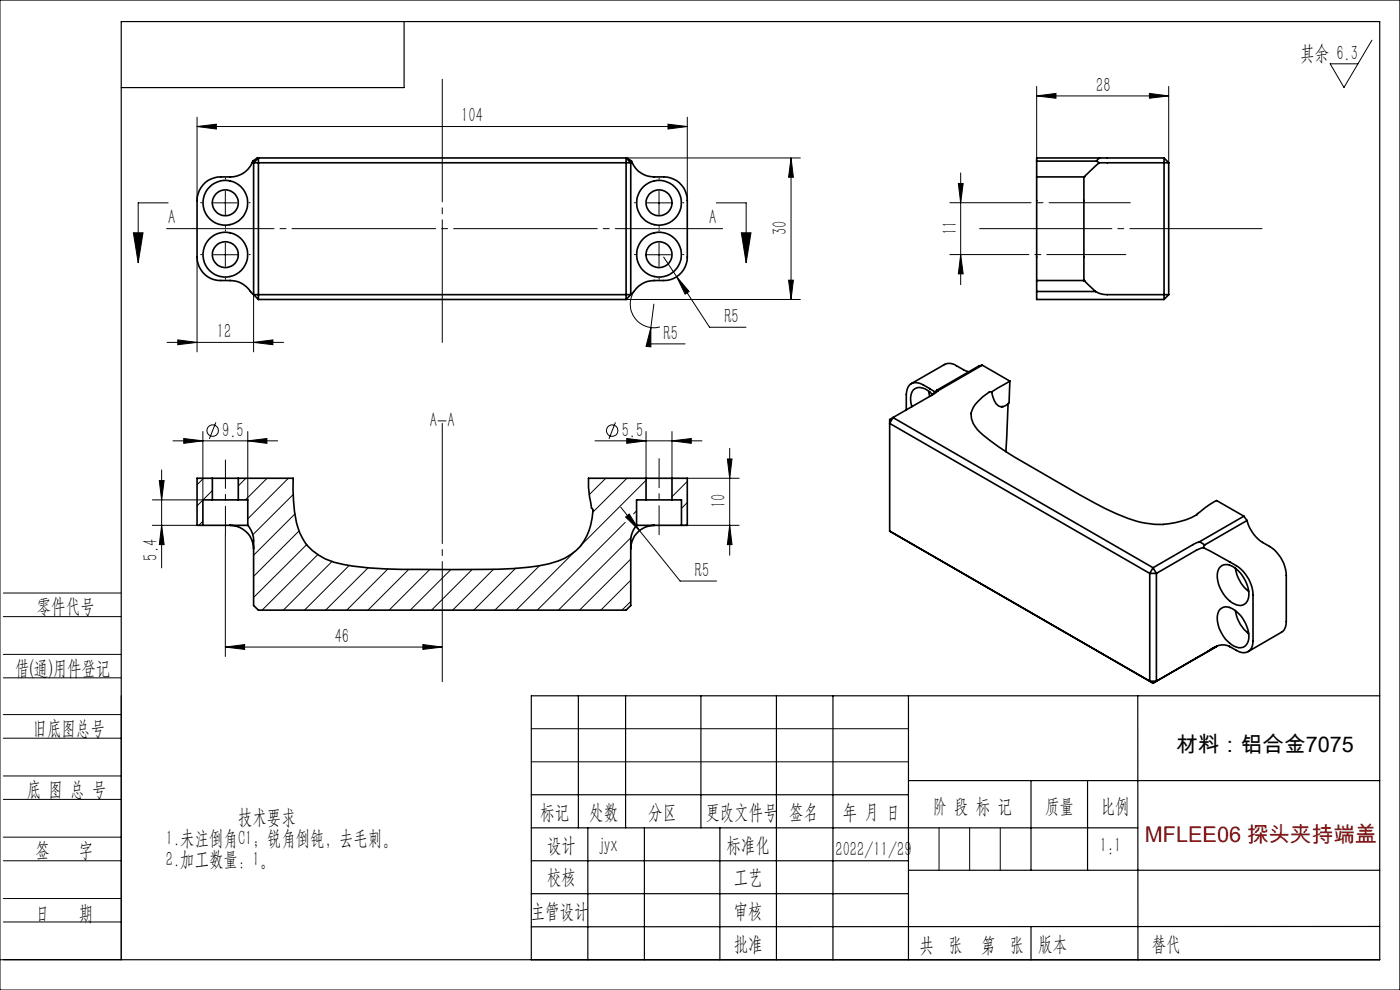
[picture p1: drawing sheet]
<svg xmlns="http://www.w3.org/2000/svg" width="297mm" height="210mm" viewBox="0 0 297 210" stroke-linecap="round" stroke-linejoin="round" font-family="sans-serif">
<g fill="none" stroke="#000" stroke-width=".21">
<path d="M0 0h297v210h-297zM219.9 18.3v15.2M243.8 19.8l4.1 .5-4.1 .5zM247.9 18.3v16.2M291 8.5l-5.9 10-2.9-5h5.9M41.8 26.8l4.1-.5v1.1zM41.8 24.9v17.6M41.8 26.8h104M133 33.5h36.8M141.7 26.3l4.1 .5-4.1 .6zM145.8 24.9v17.6M167.8 33.5v30"/>
<path d="M167.8 33.5l.5 4.1h-1zM203.3 38.9h1l-.5 4.1zM203.8 36.7v23.7M219.9 20.3l4.1-.5v1zM219.9 20.3h28M28.3 49.4h2l-1 6.3zM35.7 43h-6.4v12.7M41.8 54.5v20.1M45.3 43h5M45.3 54h5M47.8 40.5v5M47.8 51.5v5"/>
<path d="M137.3 43h5M137.3 54h5M139.8 40.5v5M139.8 51.5v5M140.8 54.5l2.7 4.2M143.5 58.7l2.7 3.1-.9 .6zM143.5 58.7l7 10.7h7.8M151.9 43h6.4v12.7M157.3 49.4h2l-1 6.3zM167.3 59.4h1l-.5 4.1zM203.8 54l.5 4.1h-1zM35.5 72.6h24.6"/>
<path d="M37.7 72.1l4.1 .5-4.1 .5zM53.8 72.6l4.1-.5v1zM53.8 62.5v12.1M132.8 63.5h37M134.5 61.8a5 5 0 0 0 .2 5.7 5 5 0 0 0 5.3 1.8M138.1 69.5v4.1l-1-.1zM138.1 69.5l-.4 3.4h7.6M138.7 64.5l-.6 5M34.3 99.7v20.8M36.7 93.5h22.2M39 93l4 .5-4 .5zM43 91.5v14.5h-10.7"/>
<path d="M45.8 89.6l-1.4 3.5M52.6 93.5l4-.5v1zM52.6 91.5v14.5M126.2 93.5h22.7M130.6 89.6l-1.4 3.5M133 93l4.1 .5-4.1 .5zM137.1 91.5v10M142.6 93.5l4-.5v1zM142.6 91.5v10M154.3 97.4h1l-.5 4.1zM154.8 95.1v22.7M32.3 111.4h10.7"/>
<path d="M33.8 101.9h1l-.5 4.1zM34.3 111.4l.5 4.1h-1zM43 110.6l-.8 .8M43.2 101.5l-1.4 1.3M45 104.1l-3.2 3.2M47.8 113.4v25.9M52.2 101.5l-1.6 1.6M56.7 101.5l-4.6 4.5M61.2 101.5l-8.6 8.6M62.2 104.9l-8.6 8.5M62.6 109l-8.8 8.8M63.5 112.6l-9.7 9.7"/>
<path d="M65.1 115.5l-11.3 11.2M67.5 117.6l-11.9 11.8M70.5 119.1l-10.4 10.3M74.1 119.9l-9.5 9.5M114.5 120l-9.5 9.4M122 116.9l-12.5 12.5M128.5 101.5l-3.5 3.4M131.7 107.6l4 5M132.6 110.8l-18.6 18.6M132.7 109.7l.8-.7 2.2 3.6zM133 101.5l-7.3 7.2M133.8 118.6l-10.9 10.8"/>
<path d="M133.8 114l-15.3 15.4M135 108.4l-.6 .6M135.7 112.6l8.6 10.7h7.7M137.1 101.9l-13.8 13.7M144.6 111.4h12.2M145.8 101.5h11M145.8 106.6l-1.2 1.2M145.8 111.1l-.3 .3M145.8 102.1l-3.2 3.3M154.8 111.4l.5 4.1h-1zM.7 138.8h25M.7 125.8h25"/>
<path d="M.7 130.8h25M47.8 137.3l4.1-.6v1.1zM47.8 137.3h46M78.1 120.4l-9 9M82.3 120.7l-8.7 8.7M86.7 120.8l-8.6 8.6M89.7 136.7l4.1 .6-4.1 .5zM91.2 120.8l-8.7 8.6M95.7 120.8l-8.7 8.6M100.2 120.8l-8.7 8.6M104.7 120.7l-8.7 8.7M109.4 120.5l-8.9 8.9"/>
<path d="M133.8 123.1l-6.3 6.3M133.8 127.6l-1.9 1.8M.7 143.8h25M.7 156.6h25M.7 151.6h25M25.7 147.6v56h-25.7M112.7 154.6h80M.7 169.6h25M.7 164.6h25M.7 177.6h25M112.7 161.6h80M199.2 175.6v9"/>
<path d="M205.7 175.6v9M212.2 175.6v9M.7 182.6h25M.7 190.6h25M.7 195.6h25M241.4 203.6h.1"/>
<circle cx="45.1" cy="91.3" r="1.2"/>
<circle cx="129.9" cy="91.3" r="1.21"/>
</g>
<path d="M93.8 144.6v-54.8" fill="none" stroke="#000" stroke-width=".21" stroke-dasharray="30.5 1.3 1.3 1.3" stroke-dashoffset="5"/>
<path d="M47.8 113.4v-15.8" fill="none" stroke="#000" stroke-width=".21" stroke-dasharray="30.5 1.3 1.3 1.3" stroke-dashoffset="24.5"/>
<path d="M139.8 97.3v16.1" fill="none" stroke="#000" stroke-width=".21" stroke-dasharray="30.5 1.3 1.3 1.3" stroke-dashoffset="24.3"/>
<path d="M93.8 16.8v55.8" fill="none" stroke="#000" stroke-width=".21" stroke-dasharray="30.5 1.3 1.3 1.3" stroke-dashoffset="4.5"/>
<path d="M35.3 48.5h118" fill="none" stroke="#000" stroke-width=".21" stroke-dasharray="30.5 1.3 1.3 1.3" stroke-dashoffset="7.7"/>
<g fill="none" stroke="#000" stroke-width=".21" stroke-dasharray="30.5 1.3 1.3 1.3">
<path d="M47.8 38v-.2M139.8 38v-.2M42.8 54h-.2M42.8 43h-.2M47.8 49v-.2M47.8 59v.3M47.8 48v.3M52.8 54h.3M52.8 43h.3M134.8 43h-.2M134.8 54h-.2M139.8 48v.3"/>
<path d="M139.8 49v-.2M139.8 59v.3M144.8 43h.3M144.8 54h.3"/>
</g>
<path d="M267.7 48.5h-59.9" fill="none" stroke="#000" stroke-width=".21" stroke-dasharray="30.5 1.3 1.3 1.3" stroke-dashoffset="2.4"/>
<path d="M201.5 43h38.3" fill="none" stroke="#000" stroke-width=".21" stroke-dasharray="30.5 1.3 1.3 1.3" stroke-dashoffset="13.2"/>
<path d="M201.5 54h37.3" fill="none" stroke="#000" stroke-width=".21" stroke-dasharray="30.5 1.3 1.3 1.3" stroke-dashoffset="13.7"/>
<g fill="none" stroke="#000" stroke-width=".25">
<path d="M25.7 4.6h267v199h-267zM85.7 4.6v14h-60M122.7 147.6v28M132.7 147.6v28M148.7 147.6v28M164.7 147.6v56M176.7 147.6v56M192.7 147.6v56M241.4 147.6v56M292.7 147.6h-180v56M112.7 175.6h128.7M112.7 168.6h80"/>
<path d="M124.7 175.6v28M136.7 175.6v28M152.7 175.6v28M192.7 165.6h100M218.7 165.6v19M230.7 165.6v19M112.7 182.6h80M112.7 189.6h80M192.7 184.6h100M218.7 196.6v7M292.7 196.5l-180 .1"/>
</g>
<g fill="#000">
<path d="M132.7 109.7l.8-.7 2.2 3.6z"/>
<path d="M141.7 26.3l4.1 .5-4.1 .6zM41.8 26.8l4.1-.5v1.1z"/>
<path d="M167.8 33.5l.5 4.1h-1zM167.3 59.4h1l-.5 4.1z"/>
<path d="M219.9 20.3l4.1-.5v1zM243.8 19.8l4.1 .5-4.1 .5z"/>
<path d="M143.5 58.7l1.8 3.7 .9-.6zM138.1 69.5l-1 4 1 .1z"/>
<path d="M157.3 49.4h2l-1 6.3zM28.3 49.4h2l-1 6.3z"/>
<path d="M203.3 38.9h1l-.5 4.1zM203.8 54l.5 4.1h-1z"/>
<path d="M53.8 72.6l4.1-.5v1zM37.7 72.1l4.1 .5-4.1 .5z"/>
<path d="M52.6 93.5l4-.5v1zM39 93l4 .5-4 .5zM142.6 93.5l4-.5v1zM133 93l4.1 .5-4.1 .5zM89.7 136.7l4.1 .6-4.1 .5zM47.8 137.3l4.1-.6v1.1z"/>
<path d="M154.3 97.4h1l-.5 4.1zM154.8 111.4l.5 4.1h-1zM33.8 101.9h1l-.5 4.1zM34.3 111.4l.5 4.1h-1z"/>
</g>
<g fill="none" stroke="#000" stroke-width=".35">
<path d="M53.5 34.5a5.1 5.1 0 0 1-4.7 3 6.6 6.6 0 0 0-5.3 1.2 5.2 5.2 0 0 0-1.7 3.8v12a5 5 0 0 0 5 5h2a5.2 5.2 0 0 1 4.6 2.7l.4 .3M53.5 34.5h.3M53.8 34.5v28M53.8 34.5h80M54.8 33.5h-.2l-1 .7-.1 .3M54.8 33.5v30M54.8 33.5h78M54.8 33.5l-1 1M132.8 33.5l1.2 .7 .1 .3M132.8 33.5v30M132.8 33.5l1 1M133.8 34.5h.3"/>
<path d="M133.8 34.5v28M134.1 34.5a5 5 0 0 0 4.7 3 6.6 6.6 0 0 1 5.3 1.2 5.2 5.2 0 0 1 1.7 3.8v12a5 5 0 0 1-5 5h-2a5.3 5.3 0 0 0-4.6 2.7l-.4 .3M219.9 37.5v22M219.9 34.2v3.3M219.9 37.5h10M219.9 34.2h12.7M229.9 37.5v22M229.9 37.5h.1M232.6 34.2l.6 .3M233.2 34.5l-3.3 3M233.2 34.5h14.7M233.3 33.5l-.7 .7"/>
<path d="M233.3 33.5h13.6M233.3 33.5h-13.4v.7M246.9 33.5v30M246.9 33.5l1 1M247.9 34.5v28M219.9 59.5v2.3M219.9 59.5h10M229.9 59.5l2.5 2.3M229.9 59.5h.1M53.8 62.5l1 1M53.8 62.5h80M54.8 63.5h78"/>
<path d="M133.8 62.5l-1 1M205.6 78.9a8.2 8.2 0 0 1-3.2-1.6 2.32 2.32 0 0 0-2 0l-7.1 4.1M208.4 77.5l-9.4 5.4M208.4 77.5l5.8 3.3M208.4 77.5l-.7 .1-9 5.2M219.9 61.8v1.7h27M219.9 61.8h12.5M232.4 61.8a4.5 4.5 0 0 0 2.5 .7h13M247.9 62.5l-1 1M189.4 88.6l55.2 31.8M189.4 88.6l-.7 1.2 55.2 31.8M189.4 88.6l-.7 .4v23.7"/>
<path d="M197 83l.2 1.1M197.8 83.7a3.6 3.6 0 0 0-3.3-1.4 2.57 2.57 0 0 0-1.2 3.2l.1 .8M198.4 83.1l-1.2-.7a5.2 5.2 0 0 0-3.3-1.2 2.2 2.2 0 0 0-1.6 2.5v3.3M198.7 82.8l.3 .1M198.7 82.8l-1.5 1.3M199 82.9l-.9 .7-8.7 5M210.4 83.1h-.3a8.1 8.1 0 0 0-4.1 4.6 6.1 6.1 0 0 0 2.6 4.6l1.5 1.2a81.2 81.2 0 0 0 10.4 6.5l5.3 3.1a69.8 69.8 0 0 0 15.3 7.5 20.6 20.6 0 0 0 5.7 .7M212.8 86.2l-.4 .1M213.9 85.6l-.5 10.2M214.2 80.8l-3.8 2.3M214.2 80.8l-.1 4.6a1.7 1.7 0 0 1-1.7 .9 1.7 1.7 0 0 1-1.4-1.3l-.6-1.9M43 111.4h5.8"/>
<path d="M45 101.5h5.6M45 106h5.6M45 101.5h-3.2v9.9h1.2M45 106h-2v5.4M45 101.5v4.5M48.8 111.4h3.8M48.8 111.4a5 5 0 0 1 5 5M50.6 101.5h11.6a29 29 0 0 0 1.4 11.5 11.3 11.3 0 0 0 9.2 6.7 75.9 75.9 0 0 0 15.9 1.1h7a122.1 122.1 0 0 0 18.5-.8 13.6 13.6 0 0 0 9.1-4.3M50.6 106h2v5.4M50.6 101.5v4.5M52.6 111.4a5.1 5.1 0 0 1 1.2 3.4v13.6l1 1h78l1-1v-13.6a5.1 5.1 0 0 1 1.2-3.4M125.5 107.8l.2 .1a12.4 12.4 0 0 1-2.4 7.7"/>
<path d="M135 111.4h3.8M137.1 101.5h-12.3a27 27 0 0 0 .7 6.3M137.1 106h5.5M137.1 101.5h5.5M137.1 101.5v4.5M137.1 106h-2.1v5.4M138.8 111.4h5.8M138.8 111.4a5 5 0 0 0-5 5M142.6 101.5h3.2v9.9h-1.2M142.6 106h2v5.4M142.6 101.5v4.5M188.7 112.7l55.9 32.2"/>
<path d="M188.7 112.7l.7 .4M254.5 114.9l-1.2 .5-8.7 5M254.5 114.9l1.1 .7M255.3 116.2l5.5 3a8 8 0 0 1 5 6.9v9.8a2.15 2.15 0 0 1-1 2.3 2.15 2.15 0 0 1-2.5-.2l-1.4-.8a3.4 3.4 0 0 0-3.9 .4l-1 .7-10.7 6.2M255.3 116.2l-1.5 .5-8.5 4.9M255.6 115.6l-.3 .6M263.9 109.5l-5.8-3.3a19.1 19.1 0 0 0-4.1 2.9 15.5 15.5 0 0 1-7.2 2.1M263.9 109.5l-9.4 5.4M263.9 109.5l.6 .9M264.5 110.4a8.1 8.1 0 0 0 4.8 5.5 7.7 7.7 0 0 1 3.6 6.2l-.1 10.3a2.29 2.29 0 0 1-.9 1.7l-7.1 4.1M264.5 110.4l-8.9 5.2M243.9 121.6h1.4"/>
<path d="M243.9 121.6v22.9M244.6 120.4l-.7 1.2M244.6 120.4l.7 1.2M245.3 121.6v22.9M258.2 137l-13.6 7.9M258.9 129.2a2.53 2.53 0 0 1 3.4 .5 6.8 6.8 0 0 1 2.4 6.5 1.91 1.91 0 0 1-2.9 .9 7.2 7.2 0 0 1-3.5-6.8zM258.9 120.2a2.47 2.47 0 0 1 3.4 .5 6.8 6.8 0 0 1 2.4 6.6 1.88 1.88 0 0 1-2.9 .8 6.8 6.8 0 0 1-3.4-7.2zM262.1 120.5a7.9 7.9 0 0 0 2.8 4.9M262.1 129.5a7.4 7.4 0 0 0 2.8 4.9M243.9 144.5h1.4M243.9 144.5l.7 .4M245.3 144.5l-.7 .4"/>
<circle cx="47.8" cy="54" r="2.75"/>
<circle cx="47.8" cy="43" r="2.75"/>
<circle cx="47.8" cy="54" r="4.7"/>
<circle cx="47.8" cy="43" r="4.8"/>
<circle cx="139.8" cy="43" r="4.8"/>
<circle cx="139.8" cy="54" r="4.7"/>
<circle cx="139.8" cy="43" r="2.75"/>
<circle cx="139.8" cy="54" r="2.75"/>
</g>
<text font-size="4.6" x="249.5" y="159.5">材料：铝合金7075</text>
<text font-size="4.6" fill="#c00" x="242.9" y="178.6">MFLEE06 探头夹持端盖</text>
<g font-size="4.4">
<text x="275.8" y="12.6">其余 6.3</text>
<text x="232.6" y="19.5">28</text>
<text x="97.8" y="26">104</text>
<text x="35.7" y="47.5">A</text>
<text x="150.4" y="47.5">A</text>
<text x="167" y="49.8" transform="rotate(-90 167 49.8)">30</text>
<text x="203" y="49.8" transform="rotate(-90 203 49.8)">11</text>
<text x="46" y="71.7">12</text>
<text x="153.7" y="68.5">R5</text>
<text x="140.8" y="72.1">R5</text>
<text x="47.1" y="92.6">9.5</text>
<text x="91.2" y="90.6">A-A</text>
<text x="131.9" y="92.6">5.5</text>
<text x="153.9" y="107.8" transform="rotate(-90 153.9 107.8)">10</text>
<text x="33.4" y="118.9" transform="rotate(-90 33.4 118.9)">5.4</text>
<text x="147.4" y="122.4">R5</text>
<text x="7.8" y="130.1">零件代号</text>
<text x="71" y="136.4">46</text>
<text x="3.2" y="143.2">借(通)用件登记</text>
<text x="6.9" y="155.8">旧底图总号</text>
<text x="5.7" y="168.9">底 图 总 号</text>
<text x="114.6" y="173.8">标记</text>
<text x="125" y="173.8">处数</text>
<text x="137.5" y="173.8">分区</text>
<text x="149.6" y="173.8">更改文件号</text>
<text x="167.4" y="173.8">签名</text>
<text x="178.8" y="173.8">年 月 日</text>
<text x="197.9" y="172.4">阶 段 标 记</text>
<text x="221.7" y="172.4">质量</text>
<text x="233.5" y="172.4">比例</text>
<text x="35.2" y="179.2">1.未注倒角C1；锐角倒钝，去毛刺。</text>
<text x="50.5" y="174.7">技术要求</text>
<text x="7.5" y="181.9">签</text>
<text x="16.7" y="181.9">字</text>
<text x="35.2" y="183.7">2.加工数量：1。</text>
<text x="116.1" y="180.7">设计</text>
<text x="127.3" y="180.7">jyx</text>
<text x="154.1" y="180.7">标准化</text>
<text x="177.2" y="181.5">2022/11/29</text>
<text x="233.3" y="180.7">1:1</text>
<text x="116.1" y="187.5">校核</text>
<text x="155.7" y="187.6">工艺</text>
<text x="7.5" y="195.2">日</text>
<text x="16.7" y="195.2">期</text>
<text x="112.6" y="194.8">主管设计</text>
<text x="155.7" y="194.8">审核</text>
<text x="155.7" y="201.7">批准</text>
<text x="195.1" y="201.9">共 张</text>
<text x="208.1" y="201.9">第 张</text>
<text x="220.3" y="201.7">版本</text>
<text x="244.4" y="201.7">替代</text>
</g>
</svg>
